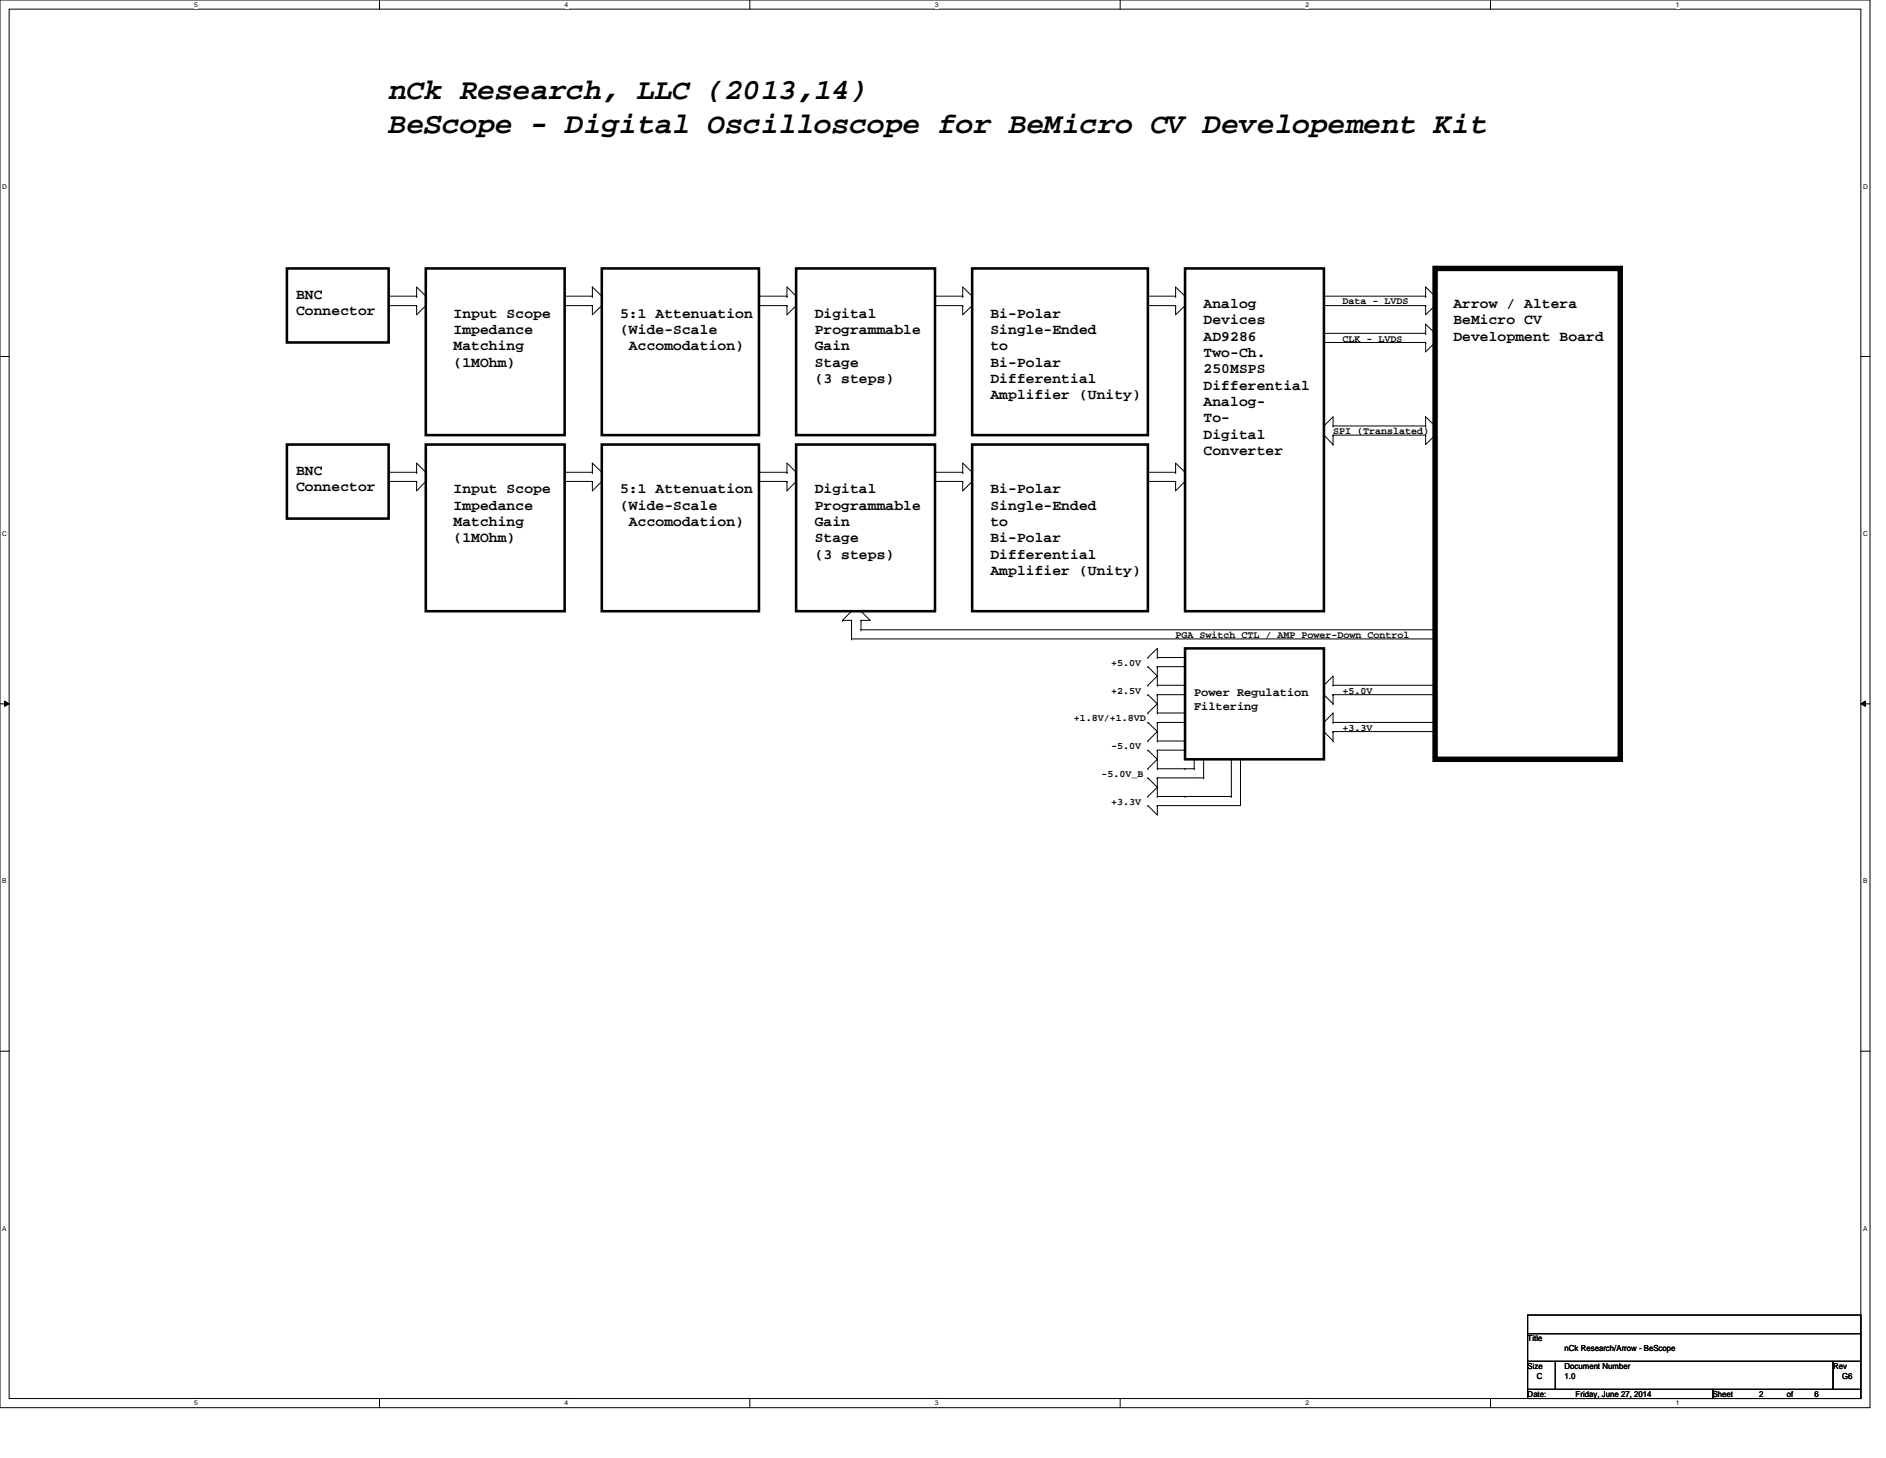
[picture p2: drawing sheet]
<svg xmlns="http://www.w3.org/2000/svg" width="279mm" height="216mm" viewBox="0 0 279 216" stroke-linecap="round" stroke-linejoin="round" font-family="sans-serif">
<path d="M0 0h277v208.4h-277zM1.4 1.4h274.3v205.7h-274.3z" fill="none" stroke="#000" stroke-width=".15"/>
<g fill="#fff">
<path d="M28.8 .1h.5v1.1h-.5z"/>
<path d="M28.8 207.2h.5v1.1h-.5z"/>
</g>
<path d="M56.2 0v1.4M56.2 207.1v1.3" fill="none" stroke="#000" stroke-width=".15"/>
<g fill="#fff">
<path d="M83.7 .1h.5v1.1h-.5z"/>
<path d="M83.7 207.2h.5v1.1h-.5z"/>
</g>
<path d="M111.1 0v1.4M111.1 207.1v1.3" fill="none" stroke="#000" stroke-width=".15"/>
<g fill="#fff">
<path d="M138.5 .1h.6v1.1h-.6z"/>
<path d="M138.5 207.2h.6v1.1h-.6z"/>
</g>
<path d="M165.9 0v1.4M165.9 207.1v1.3" fill="none" stroke="#000" stroke-width=".15"/>
<g fill="#fff">
<path d="M193.4 .1h.5v1.1h-.5z"/>
<path d="M193.4 207.2h.5v1.1h-.5z"/>
</g>
<path d="M220.8 0v1.4M220.8 207.1v1.3" fill="none" stroke="#000" stroke-width=".15"/>
<g fill="#fff">
<path d="M248.2 .1h.6v1.1h-.6z"/>
<path d="M248.2 207.2h.6v1.1h-.6z"/>
<path d="M.3 27.1h.8v1.1h-.8z"/>
<path d="M276 27.1h.7v1.1h-.7z"/>
<path d="M.3 78.5h.8v1.1h-.8z"/>
<path d="M276 78.5h.7v1.1h-.7z"/>
</g>
<path d="M0 52.8h1.4M275.7 52.8h1.3" fill="none" stroke="#000" stroke-width=".15"/>
<g fill="#fff">
<path d="M.3 129.9h.7v1.1h-.7z"/>
<path d="M276 129.9h.6v1.1h-.6z"/>
</g>
<path d="M0 104.2h1.4M.7 103.8l.7 .4-.7 .4zM275.7 104.2l.7-.4v.8zM275.7 104.2h1.3" fill="none" stroke="#000" stroke-width=".15"/>
<path d="M.7 103.8l.7 .4-.7 .4zM275.7 104.2l.7-.4v.8z" fill="#000"/>
<g fill="#fff">
<path d="M.3 181.4h.7v1.1h-.7z"/>
<path d="M276 181.4h.6v1.1h-.6z"/>
</g>
<g fill="none" stroke="#000" stroke-width=".15">
<path d="M57.6 45.3h.1M57.6 43.9h4.1M57.6 45.3h4.1M61.7 43.9h.1M61.7 45.3h.1M61.7 43.9v-1.4l1.4 1.4M61.7 45.3v1.3l1.4-1.3M63.1 43.9h.1M63.1 45.3h.1M83.7 45.3h.1M83.7 43.9h4.1M83.7 45.3h4.1"/>
<path d="M87.8 43.9h.1M87.8 45.3h.1M87.8 42.5h.1M87.8 42.5v1.4M87.8 45.3v1.3l1.4-1.3M87.8 42.5l1.4 1.4M89.2 45.3h.1M112.4 45.3h.1M112.4 43.9h4.2M112.4 45.3h4.2M116.6 43.9h.1M116.6 45.3h.1"/>
<path d="M116.6 43.9v-1.4l1.3 1.4M116.6 45.3v1.3l1.3-1.3M117.9 43.9h.1M117.9 45.3h.1M138.5 45.3h.1M138.5 43.9h4.1M138.5 45.3h4.1M142.6 43.9h.1M142.6 45.3h.1M142.6 43.9v-1.4l1.4 1.4M142.6 45.3v1.3l1.4-1.3M144 43.9h.1"/>
<path d="M144 45.3h.1M170.1 45.3h.1M170.1 43.9h4.1M170.1 45.3h4.1M174.2 43.9h.1M174.2 45.3h.1M174.2 43.9v-1.4l1.4 1.4M174.2 45.3v1.3l1.4-1.3M175.6 43.9h.1M175.6 45.3h.1M196.1 45.3h.1M196.1 50.7h.1"/>
<path d="M196.1 43.9h15.1M196.1 45.3h15.1M196.1 49.4h15.1M196.1 50.7h15.1M211.2 43.9h.1M211.2 45.3h.1M211.2 42.5h.1M211.2 49.4h.1M211.2 48h.1M211.2 50.7h.1M211.2 42.5v1.4M211.2 45.3v1.3l1.4-1.3"/>
<path d="M211.2 48v1.4M211.2 50.7v1.4l1.4-1.4M211.2 42.5l1.4 1.4M211.2 48l1.4 1.4M212.6 45.3h.1M212.6 50.7h.1M57.6 71.3h.1M57.6 69.9h4.1M57.6 71.3h4.1M61.7 69.9h.1M61.7 71.3h.1M61.7 69.9v-1.3l1.4 1.3"/>
<path d="M61.7 71.3v1.4l1.4-1.4M63.1 69.9h.1M63.1 71.3h.1M83.7 71.3h.1M83.7 69.9h4.1M83.7 71.3h4.1M87.8 69.9h.1M87.8 71.3h.1M87.8 68.6h.1M87.8 68.6v1.3M87.8 71.3v1.4l1.4-1.4M87.8 68.6l1.4 1.3"/>
<path d="M89.2 71.3h.1M112.4 71.3h.1M112.4 69.9h4.2M112.4 71.3h4.2M116.6 69.9h.1M116.6 71.3h.1M116.6 69.9v-1.3l1.3 1.3M116.6 71.3v1.4l1.3-1.4M117.9 69.9h.1M117.9 71.3h.1M138.5 71.3h.1M138.5 69.9h4.1"/>
<path d="M138.5 71.3h4.1M142.6 69.9h.1M142.6 71.3h.1M142.6 69.9v-1.3l1.4 1.3M142.6 71.3v1.4l1.4-1.4M144 69.9h.1M144 71.3h.1M170.1 71.3h.1M170.1 69.9h4.1M170.1 71.3h4.1M174.2 69.9h.1M174.2 71.3h.1"/>
<path d="M174.2 69.9v-1.3l1.4 1.3M174.2 71.3v1.4l1.4-1.4M175.6 69.9h.1M175.6 71.3h.1M196.1 63.1h.1M196.1 63.1l1.4-1.4v1.4M196.1 64.4l1.4 1.4M197.5 64.4h.1M197.5 63.1h.1M197.5 65.8h.1M197.5 64.4v1.4M197.5 64.4h13.7"/>
<path d="M197.5 63.1h13.7M211.2 63.1h.1M211.2 64.4h.1M211.2 61.7h.1M211.2 61.7v1.4M211.2 64.4v1.4l1.4-1.4M211.2 61.7l1.4 1.4M212.6 64.4h.1M124.8 91.9h.1M124.8 91.9h1.4M126.2 91.9h.1M126.2 94.6h.1"/>
<path d="M126.2 90.5l-1.4 1.4M126.2 94.6h86.4M126.2 91.9v2.7M127.6 90.5h.1M127.6 91.9h.1M127.6 93.3h.1M127.6 93.3h85M127.6 90.5l1.3 1.4h-1.3M127.6 91.9v1.4M170.1 98.7h.1M170.1 97.4h.1M170.1 98.7l1.3 1.4-1.3 1.4"/>
<path d="M170.1 97.4l1.3-1.4v1.4M171.4 98.7h.1M171.4 97.4h.1M171.4 98.7v2.8M171.4 98.7h4.2M171.4 97.4h4.2M175.6 97.4h.1M212.6 93.3h.1M212.6 94.6h.1M170.1 102.9h.1M170.1 101.5h.1M170.1 107h.1"/>
<path d="M170.1 105.6h.1M170.1 111.1h.1M170.1 109.7h.1M170.1 115.2h.1M170.1 113.8h.1M170.1 119.3h.1M170.1 117.9h.1M170.1 119.3l1.3 1.4v-1.4M170.1 102.9l1.3 1.3-1.3 1.4M170.1 107l1.3 1.3-1.3 1.4M170.1 111.1l1.3 1.3-1.3 1.4M170.1 115.2l1.3 1.4-1.3 1.3"/>
<path d="M171.4 102.9h.1M171.4 101.5h.1M171.4 107h.1M171.4 105.6h.1M171.4 111.1h.1M171.4 109.7h.1M171.4 115.2h.1M171.4 113.8h.1M171.4 119.3h.1M171.4 117.9h.1M171.4 101.5h4.2M171.4 102.9h4.2"/>
<path d="M171.4 107h4.2M171.4 102.9v2.7M171.4 107v2.7M171.4 111.1v2.7M171.4 115.2v2.7M171.4 105.6h4.2M171.4 111.1h4.2M171.4 109.7h4.2M171.4 115.2h6.9M171.4 113.8h5.5M171.4 117.9h11M175.6 101.5h.1"/>
<path d="M175.6 105.6h.1M175.6 109.7h.1M175.6 113.8h.1M175.6 117.9h.1M176.9 113.8h.1M176.9 112.4h.1M176.9 112.4v1.4M178.3 115.2h.1M178.3 112.4h.1M178.3 112.4v2.8M182.4 117.9h.1M182.4 112.4h.1"/>
<path d="M182.4 112.4v5.5M183.8 112.4h.1M183.8 112.4v6.9h-12.4M196.1 101.5h.1M196.1 107h.1M196.1 101.5l1.4-1.4v1.4M196.1 107l1.4-1.4v1.4M196.1 102.9l1.4 1.3M196.1 108.3l1.4 1.4M197.5 102.9h.1M197.5 104.2h.1M197.5 101.5h.1"/>
<path d="M197.5 108.3h.1M197.5 109.7h.1M197.5 107h.1M197.5 102.9v1.3M197.5 108.3v1.4M197.5 101.5h15.1M197.5 102.9h15.1M197.5 107h15.1M197.5 108.3h15.1M212.6 101.5h.1M212.6 107h.1M0 155.7h1.4"/>
<path d="M275.7 155.7h1.3M226.3 194.7h49.4v2.8h-49.4zM226.3 197.5h49.4v4.1h-49.4zM226.3 201.6h4.1v4.1h-4.1zM226.3 205.7h27.4v1.4h-27.4zM230.4 201.6h41.2v4.1h-41.2zM253.7 205.7h22v1.4h-22zM271.6 201.6h4.1v4.1h-4.1z"/>
</g>
<path d="M212.6 39.8h27.4v72.6h-27.4z" fill="none" stroke="#000" stroke-width=".8"/>
<path d="M42.5 39.8h15.1v10.9h-15.1zM63.1 39.8h20.6v24.6h-20.6zM89.2 39.8h23.2v24.6h-23.2zM117.9 39.8h20.6v24.6h-20.6zM144 39.8h26.1v24.6h-26.1zM175.6 39.8h20.5v50.7h-20.5zM42.5 65.8h15.1v11h-15.1zM63.1 65.8h20.6v24.7h-20.6zM89.2 65.8h23.2v24.7h-23.2zM117.9 65.8h20.6v24.7h-20.6zM144 65.8h26.1v24.7h-26.1zM175.6 96h20.5v16.4h-20.5z" fill="none" stroke="#000" stroke-width=".38"/>
<g font-size="4.4">
<text x="57.6" y="14.6">nCk Research, LLC (2013,14)</text>
<text x="57.6" y="19.6">BeScope - Digital Oscilloscope for BeMicro CV Developement Kit</text>
</g>
<g font-size="2.2">
<text x="43.9" y="44.3">BNC</text>
<text x="43.9" y="46.7">Connector</text>
<text x="67.2" y="47">Input Scope</text>
<text x="91.9" y="47">5:1 Attenuation</text>
<text x="120.7" y="47">Digital</text>
<text x="146.7" y="47">Bi-Polar</text>
<text x="178.3" y="45.6">Analog</text>
<text x="215.3" y="45.6">Arrow / Altera</text>
<text x="67.2" y="49.4">Impedance</text>
<text x="67.2" y="51.9">Matching</text>
<text x="91.9" y="49.4">(Wide-Scale</text>
<text x="93.2" y="51.9">Accomodation)</text>
<text x="120.7" y="49.4">Programmable</text>
<text x="120.7" y="51.9">Gain</text>
<text x="146.7" y="49.4">Single-Ended</text>
<text x="146.7" y="51.9">to</text>
<text x="178.3" y="48">Devices</text>
<text x="178.3" y="50.5">AD9286</text>
<text x="178.3" y="52.9">Two-Ch.</text>
<text x="215.3" y="48">BeMicro CV</text>
<text x="215.3" y="50.5">Development Board</text>
<text x="67.2" y="54.3">(1MOhm)</text>
<text x="120.7" y="54.3">Stage</text>
<text x="120.7" y="56.7">(3 steps)</text>
<text x="146.7" y="54.3">Bi-Polar</text>
<text x="146.7" y="56.7">Differential</text>
<text x="146.7" y="59.1">Amplifier (Unity)</text>
<text x="178.3" y="55.3">250MSPS</text>
<text x="178.3" y="57.7">Differential</text>
<text x="178.3" y="60.1">Analog-</text>
<text x="178.3" y="62.5">To-</text>
<text x="178.3" y="64.9">Digital</text>
<text x="43.9" y="70.4">BNC</text>
<text x="178.3" y="67.4">Converter</text>
<text x="43.9" y="72.8">Connector</text>
<text x="67.2" y="73.1">Input Scope</text>
<text x="67.2" y="75.5">Impedance</text>
<text x="67.2" y="77.9">Matching</text>
<text x="91.9" y="73.1">5:1 Attenuation</text>
<text x="91.9" y="75.5">(Wide-Scale</text>
<text x="93.2" y="77.9">Accomodation)</text>
<text x="120.7" y="73.1">Digital</text>
<text x="120.7" y="75.5">Programmable</text>
<text x="120.7" y="77.9">Gain</text>
<text x="146.7" y="73.1">Bi-Polar</text>
<text x="146.7" y="75.5">Single-Ended</text>
<text x="146.7" y="77.9">to</text>
<text x="67.2" y="80.3">(1MOhm)</text>
<text x="120.7" y="80.3">Stage</text>
<text x="120.7" y="82.7">(3 steps)</text>
<text x="146.7" y="80.3">Bi-Polar</text>
<text x="146.7" y="82.7">Differential</text>
<text x="146.7" y="85.1">Amplifier (Unity)</text>
</g>
<g font-size="1.8">
<text x="176.9" y="103">Power Regulation</text>
<text x="176.9" y="105.1">Filtering</text>
</g>
<g font-size="1.5">
<text x="198.9" y="45.1">Data - LVDS</text>
<text x="198.9" y="50.6">CLK - LVDS</text>
<text x="197.5" y="64.3">SPI (Translated)</text>
<text x="174.2" y="94.5">PGA Switch CTL / AMP Power-Down Control</text>
<text x="164.6" y="98.6">+5.0V</text>
<text x="159.1" y="106.8">+1.8V/+1.8VD</text>
<text x="164.6" y="102.7">+2.5V</text>
<text x="198.9" y="102.7">+5.0V</text>
<text x="164.6" y="111">-5.0V</text>
<text x="198.9" y="108.2">+3.3V</text>
<text x="163.2" y="115.1">-5.0V_B</text>
<text x="164.6" y="119.2">+3.3V</text>
</g>
<g font-size="1.2">
<text x="226.3" y="198.6">Title</text>
<text x="226.3" y="202.7">Size</text>
<text x="231.8" y="202.7">Document Number</text>
<text x="231.8" y="200">nCk Research/Arrow - BeScope</text>
<text x="271.6" y="202.7">Rev</text>
<text x="226.3" y="206.9">Date:</text>
<text x="227.7" y="204.1">C</text>
<text x="231.8" y="204.1">1.0</text>
<text x="233.4" y="206.9">Friday, June 27, 2014</text>
<text x="253.7" y="206.9">Sheet</text>
<text x="260.6" y="206.9">2</text>
<text x="264.7" y="206.9">of</text>
<text x="268.8" y="206.9">6</text>
<text x="272.9" y="204.1">G6</text>
</g>
<g font-size="1">
<text x="28.8" y="1">5</text>
<text x="83.7" y="1">4</text>
<text x="138.5" y="1">3</text>
<text x="193.4" y="1">2</text>
<text x="248.2" y="1">1</text>
<text x=".3" y="27.9">D</text>
<text x="276" y="27.9">D</text>
<text x=".3" y="79.4">C</text>
<text x="276" y="79.4">C</text>
<text x=".3" y="130.8">B</text>
<text x="276" y="130.8">B</text>
<text x=".3" y="182.2">A</text>
<text x="276" y="182.2">A</text>
<text x="28.8" y="208.1">5</text>
<text x="83.7" y="208.1">4</text>
<text x="138.5" y="208.1">3</text>
<text x="193.4" y="208.1">2</text>
<text x="248.2" y="208.1">1</text>
</g>
</svg>
